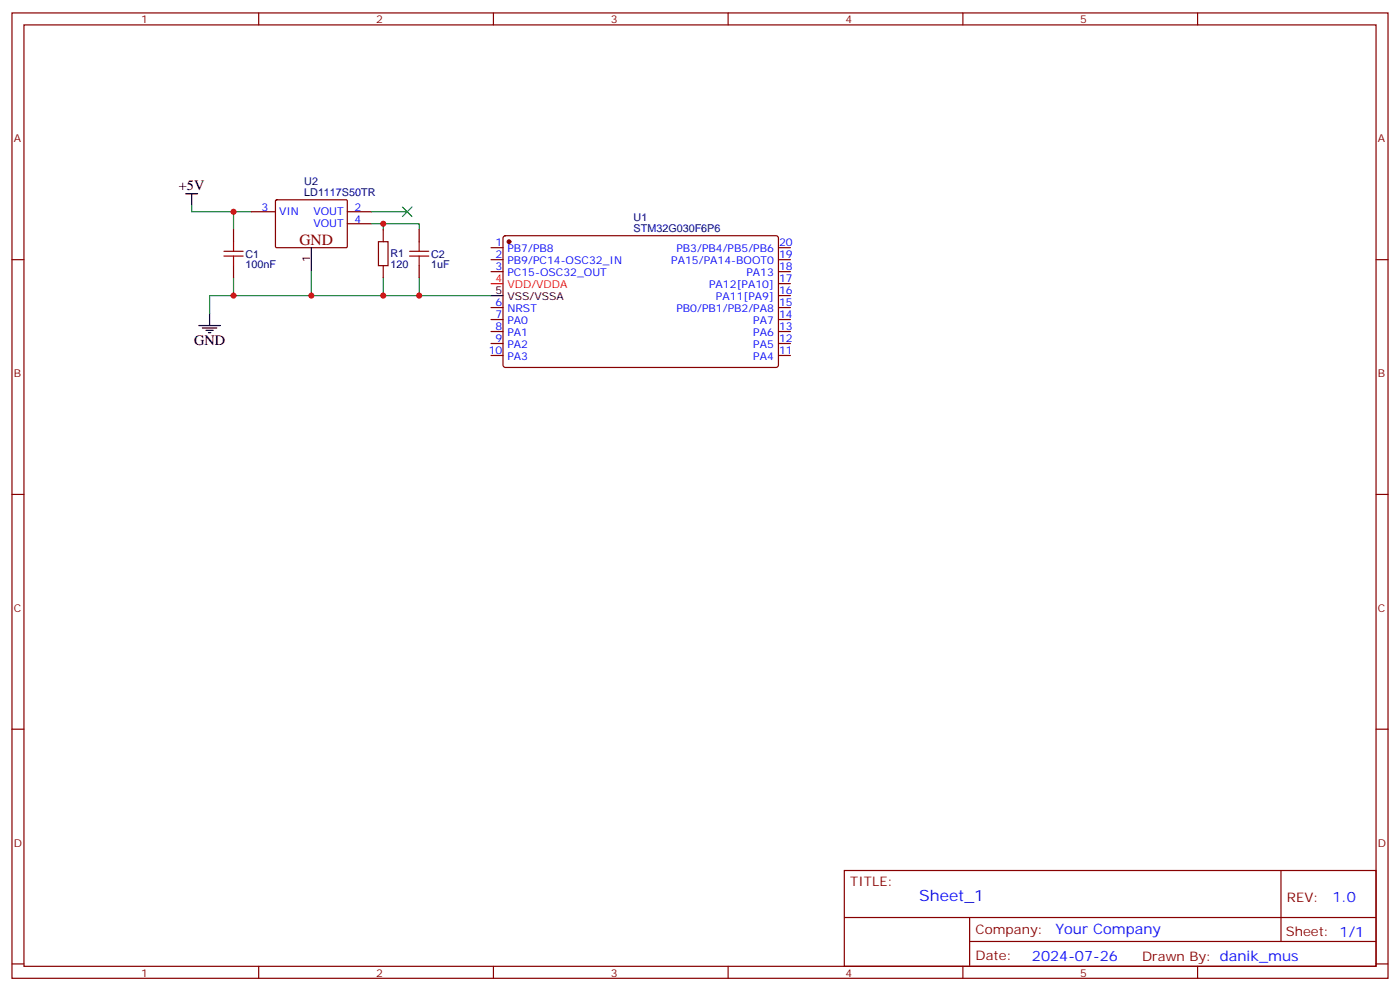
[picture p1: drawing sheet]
<svg xmlns="http://www.w3.org/2000/svg" width="412mm" height="292mm" viewBox="0 0 412 292" stroke-linecap="round" stroke-linejoin="round" font-family="sans-serif">
<g fill="none" stroke="#870000" stroke-width=".35">
<path d="M3.5 3.8h405.4v284.3h-405.4zM7.1 7.3h398.2v277.3h-398.2zM76.2 3.8v3.5M145.3 3.8v3.5M214.5 3.8v3.5M283.6 3.8v3.5M352.8 3.8v3.5M81.2 59l.3-.2 20.6 .1 .2 .3-.1 13.6-.2 .2-20.7-.1-.2-.3zM3.5 76.5h3.6M68.8 67.7v3.5M68.8 78.2v3.6M74.1 62.4h7"/>
<path d="M102.3 62.4h7.1M102.3 65.9h7.1M111.5 71.2h2.8v7h-2.8zM112.9 67.7v3.5M112.9 78.2v3.6M123.5 67.7v3.5M123.5 78.2v3.6M144.6 76.5h3.6M144.6 73h3.6M148.4 69.6l.5-.2 80 .1 .4 .6-.1 37.7-.6 .4h-80l-.4-.7v-37.4zM229.3 76.5h3.5M229.3 73h3.5"/>
<path d="M405.3 76.5h3.6M144.6 80h3.6M144.6 90.6h3.6M144.6 94.1h3.6M144.6 97.6h3.6M229.3 80h3.5M229.3 90.6h3.5M229.3 94.1h3.5M229.3 97.6h3.5M229.3 87.1h3.5M229.3 83.5h3.5M144.6 101.2h3.6"/>
<path d="M144.6 104.7h3.6M229.3 101.2h3.5M229.3 104.7h3.5M3.5 145.6h3.6M405.3 145.6h3.6M3.5 214.8h3.6M405.3 214.8h3.6M248.7 256.4h156.6v28.2h-156.6zM377.3 256.4v20.9M248.7 270.2h156.5M285.6 277.3h119.6M285.6 270.2v14.2"/>
<path d="M3.5 283.9h3.6M76.2 284.6v3.5M145.3 284.6v3.5M214.5 284.6v3.5M283.6 284.6v3.5M352.8 284.6v3.5M405.3 283.9h3.6"/>
</g>
<circle cx="149.9" cy="71.2" r=".53" fill="#870000" stroke="#870000" stroke-width=".35"/>
<path d="M144.6 83.5h3.6" fill="none" stroke="#f00" stroke-width=".35"/>
<path d="M54.7 57.1h3.5M56.4 57.1v3.5M91.7 73v7M58.6 95.9h6.3M59.6 96.6h4.3M60.7 97.3h2.1M61.4 98h.7M61.7 92.4v3.5M144.6 87.1h3.6" fill="none" stroke="#000" stroke-width=".35"/>
<path d="M56.4 60.6v1.8h12.4v5.3M68.8 62.4h5.3M109.4 65.9h14.1v1.8M109.4 62.4h10.5M112.9 65.9v1.8M68.8 81.8v5.3h75.8M68.8 87.1h-7.1v5.3M91.7 80v7.1M112.9 81.8v5.3M123.5 81.8v5.3" fill="none" stroke="#008700" stroke-width=".35"/>
<path d="M118.5 61l2.9 2.8M121.4 61l-2.9 2.8" fill="none" stroke="#3c3" stroke-width=".35"/>
<path d="M66 75.4h5.6M66 74h5.6M68.8 71.2v2.8M68.8 75.4v2.8M120.6 75.4h5.7M120.6 74h5.7M123.5 71.2v2.8M123.5 75.4v2.8" fill="none" stroke="#a10000" stroke-width=".35"/>
<g fill="#c00">
<circle cx="68.8" cy="87.1" r=".88"/>
<circle cx="68.8" cy="62.4" r=".88"/>
<circle cx="123.5" cy="87.1" r=".88"/>
<circle cx="112.9" cy="65.9" r=".88"/>
<circle cx="112.9" cy="87.1" r=".88"/>
<circle cx="91.7" cy="87.1" r=".88"/>
</g>
<text font-size="4.6" fill="#800" x="88.2" y="72.2">GND</text>
<text font-size="4.6" fill="#00f" x="270.8" y="265.4">Sheet_1</text>
<g font-size="4.2">
<text x="52.7" y="56">+5V</text>
<text x="57.1" y="101.5">GND</text>
</g>
<g font-size="4.2" fill="#00f">
<text x="392.5" y="265.7">1.0</text>
<text x="310.9" y="275.2">Your Company</text>
<text x="304" y="283">2024-07-26</text>
</g>
<g font-size="3.9" fill="#800">
<text x="250.5" y="261">TITLE:</text>
<text x="379.1" y="265.7">REV:</text>
<text x="287.4" y="275.2">Company:</text>
<text x="378.7" y="275.8">Sheet: 1/1</text>
<text x="287.4" y="282.9">Date:</text>
<text x="336.4" y="282.9">Drawn By: danik_mus</text>
</g>
<g font-size="3.2" fill="#800">
<text x="41.6" y="6.8">1</text>
<text x="110.8" y="6.8">2</text>
<text x="179.9" y="6.8">3</text>
<text x="249.1" y="6.8">4</text>
<text x="318.2" y="6.8">5</text>
<text x="4.1" y="41.9">A</text>
<text x="405.9" y="41.9">A</text>
<text x="4.1" y="111.1">B</text>
<text x="405.9" y="111.1">B</text>
<text x="4.1" y="180.2">C</text>
<text x="405.9" y="180.2">C</text>
<text x="4.1" y="249.3">D</text>
<text x="405.9" y="249.3">D</text>
<text x="41.6" y="287.6">1</text>
<text x="110.8" y="287.6">2</text>
<text x="179.9" y="287.6">3</text>
<text x="249.1" y="287.6">4</text>
<text x="318.2" y="287.6">5</text>
</g>
<g font-size="3.2" fill="#000080">
<text x="89.6" y="57.7">LD1117S50TR</text>
<text x="89.6" y="54.6">U2</text>
<text x="186.6" y="65.2">U1</text>
<text x="186.6" y="68.4">STM32G030F6P6</text>
<text x="72.3" y="75.9">C1</text>
<text x="115" y="75.8">R1</text>
<text x="127" y="75.9">C2</text>
<text x="72.3" y="79.1">100nF</text>
<text x="115" y="79">120</text>
<text x="127" y="79.1">1uF</text>
</g>
<g font-size="3.2" fill="#00f">
<text x="77" y="62">3</text>
<text x="82.2" y="63.4">VIN</text>
<text x="92.3" y="63.4">VOUT</text>
<text x="104.4" y="62">2</text>
<text x="104.4" y="65.5">4</text>
<text x="92.3" y="67">VOUT</text>
<text x="146" y="72.6">1</text>
<text x="146" y="76.1">2</text>
<text x="149.5" y="74.4">PB7/PB8</text>
<text x="149.5" y="77.9">PB9/PC14-OSC32_IN</text>
<text x="197.7" y="77.9">PA15/PA14-BOOT0</text>
<text x="199.3" y="74.4">PB3/PB4/PB5/PB6</text>
<text x="229.5" y="76.1">19</text>
<text x="229.5" y="72.6">20</text>
<text x="146" y="79.7">3</text>
<text x="149.5" y="81.4">PC15-OSC32_OUT</text>
<text x="219.9" y="81.4">PA13</text>
<text x="229.5" y="83.2">17</text>
<text x="229.5" y="79.7">18</text>
<text x="208.9" y="84.9">PA12[PA10]</text>
<text x="210.9" y="88.5">PA11[PA9]</text>
<text x="229.5" y="86.7">16</text>
<text x="146" y="90.2">6</text>
<text x="146" y="93.8">7</text>
<text x="149.5" y="92">NRST</text>
<text x="149.5" y="95.5">PA0</text>
<text x="199.3" y="92">PB0/PB1/PB2/PA8</text>
<text x="221.9" y="95.5">PA7</text>
<text x="229.5" y="93.8">14</text>
<text x="229.5" y="90.2">15</text>
<text x="146" y="97.3">8</text>
<text x="146" y="100.8">9</text>
<text x="149.5" y="99.1">PA1</text>
<text x="221.9" y="99.1">PA6</text>
<text x="229.5" y="100.8">12</text>
<text x="229.5" y="97.3">13</text>
<text x="144" y="104.4">10</text>
<text x="149.5" y="102.6">PA2</text>
<text x="149.5" y="106.1">PA3</text>
<text x="221.9" y="106.1">PA4</text>
<text x="221.9" y="102.6">PA5</text>
<text x="229.5" y="104.4">11</text>
</g>
<g font-size="3.2">
<text x="91.4" y="77.1" transform="rotate(-90 91.4 77.1)">1</text>
<text x="146" y="86.7">5</text>
<text x="149.5" y="88.5">VSS/VSSA</text>
</g>
<g font-size="3.2" fill="#f00">
<text x="146" y="83.2">4</text>
<text x="149.5" y="84.9">VDD/VDDA</text>
</g>
</svg>
